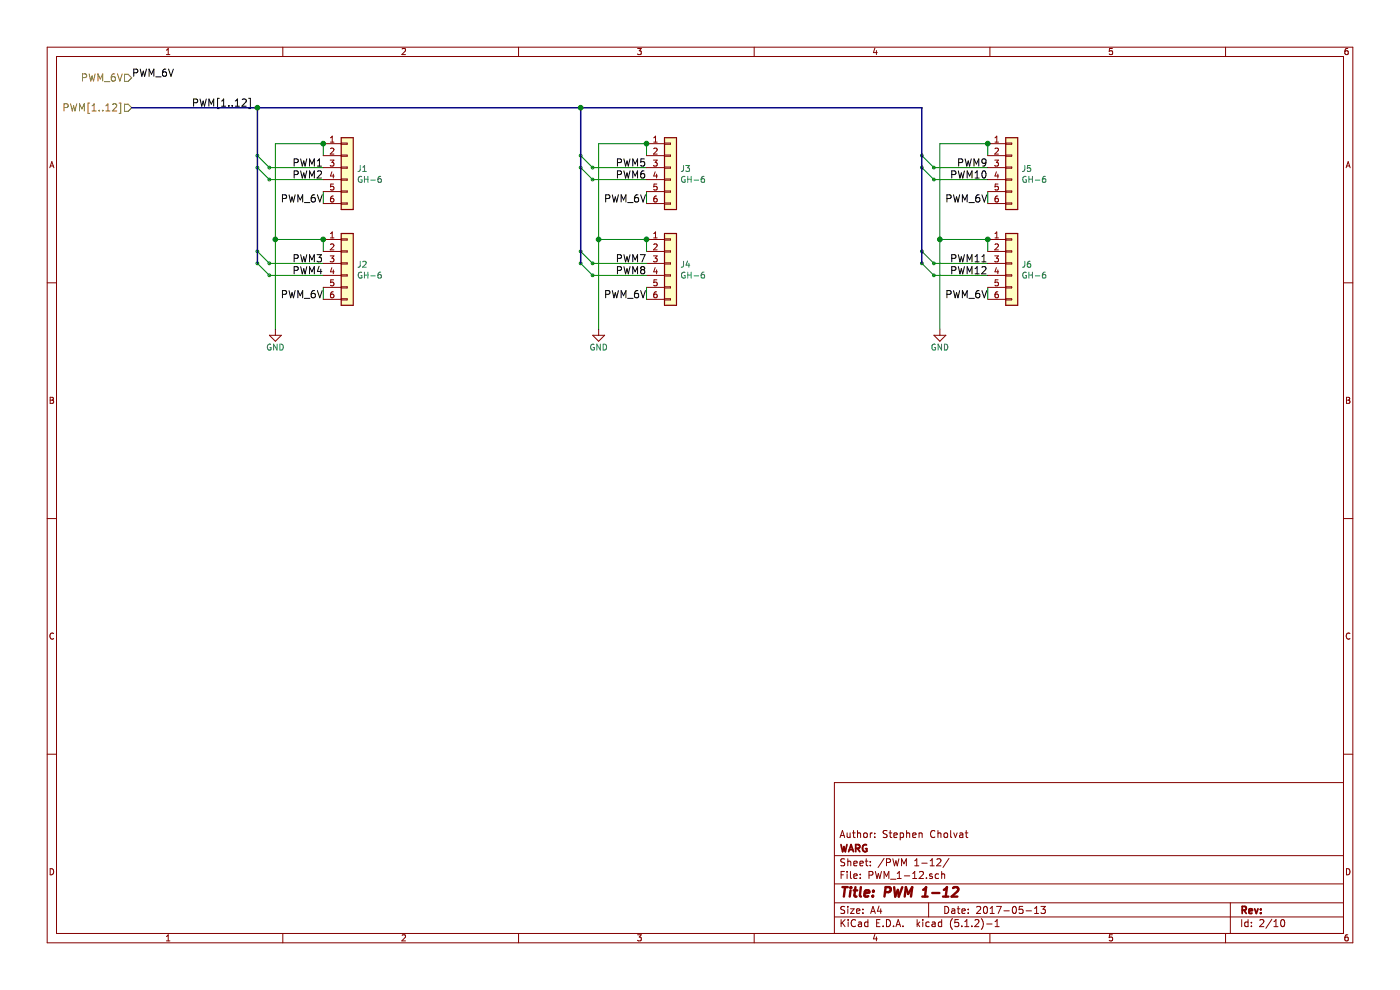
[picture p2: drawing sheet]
EESchema Schematic File Version 4
EELAYER 29 0
EELAYER END
$Descr A4 11693 8268
encoding utf-8
Sheet 2 10
Title "PWM 1-12"
Date "2017-05-13"
Rev ""
Comp "WARG"
Comment1 "Author: Stephen Cholvat"
Comment2 ""
Comment3 ""
Comment4 ""
$EndDescr
Text Label 2700 1400 2    60   ~ 0
PWM1
Text Label 2700 1500 2    60   ~ 0
PWM2
Text Label 2700 2200 2    60   ~ 0
PWM3
Text Label 2700 2300 2    60   ~ 0
PWM4
Text HLabel 1100 900  0    60   Input ~ 0
PWM[1..12]
Text HLabel 1100 650  0    60   Input ~ 0
PWM_6V
Text Label 1600 900  0    60   ~ 0
PWM[1..12]
Text Label 2700 2500 2    60   ~ 0
PWM_6V
Text Label 1100 650  0    60   ~ 0
PWM_6V
Text Label 2700 1700 2    60   ~ 0
PWM_6V
$Comp
L power:GND #PWR02
U 1 1
P 2300 2750
F 0 "#PWR02" H 2300 2500 50  0001 C CNN
F 1 "GND" H 2300 2600 50  0000 C CNN
F 2 "" H 2300 2750 50  0001 C CNN
F 3 "" H 2300 2750 50  0001 C CNN
	1    2300 2750
	1    0    0    -1  
$EndComp
Entry Wire Line
	2150 1400 2250 1500
Entry Wire Line
	2150 1300 2250 1400
Wire Wire Line
	2700 1500 2250 1500
Wire Wire Line
	2700 1400 2250 1400
Wire Wire Line
	2700 2000 2700 2100
Entry Wire Line
	2150 2100 2250 2200
Entry Wire Line
	2150 2200 2250 2300
Wire Wire Line
	2700 2200 2250 2200
Wire Wire Line
	2250 2300 2700 2300
Wire Bus Line
	1100 900  2150 900 
Wire Bus Line
	2150 900  4850 900 
Connection ~ 2150 900 
Text Label 5400 1400 2    60   ~ 0
PWM5
Text Label 5400 1500 2    60   ~ 0
PWM6
Text Label 5400 2200 2    60   ~ 0
PWM7
Text Label 5400 2300 2    60   ~ 0
PWM8
Text Label 5400 1700 2    60   ~ 0
PWM_6V
Text Label 5400 2500 2    60   ~ 0
PWM_6V
$Comp
L power:GND #PWR03
U 1 1
P 5000 2750
F 0 "#PWR03" H 5000 2500 50  0001 C CNN
F 1 "GND" H 5000 2600 50  0000 C CNN
F 2 "" H 5000 2750 50  0001 C CNN
F 3 "" H 5000 2750 50  0001 C CNN
	1    5000 2750
	1    0    0    -1  
$EndComp
Wire Wire Line
	5400 1200 5400 1300
Wire Wire Line
	5400 1700 5400 1600
Entry Wire Line
	4850 1400 4950 1500
Entry Wire Line
	4850 1300 4950 1400
Wire Wire Line
	5400 1500 4950 1500
Wire Wire Line
	5400 1400 4950 1400
$Comp
L Connector_Generic:Conn_01x06 J4
U 1 1
P 5600 2200
F 0 "J4" H 5680 2192 50  0000 L CNN
F 1 "GH-6" H 5680 2101 50  0000 L CNN
F 2 "Connectors_JST:JST_GH_BM06B-GHS-TBT_06x1.25mm_Straight" H 5600 2200 50  0001 C CNN
F 3 "http://www.jst-mfg.com/product/pdf/eng/eGH.pdf" H 5600 2200 50  0001 C CNN
F 4 "CONN-017" H 0   0   50  0001 C CNN "part_num"
	1    5600 2200
	1    0    0    -1  
$EndComp
Wire Wire Line
	5400 2000 5400 2100
Wire Wire Line
	5400 2500 5400 2400
Entry Wire Line
	4850 2100 4950 2200
Entry Wire Line
	4850 2200 4950 2300
Wire Wire Line
	5400 2200 4950 2200
Wire Wire Line
	4950 2300 5400 2300
Text Label 8250 1400 2    60   ~ 0
PWM9
Text Label 8250 1500 2    60   ~ 0
PWM10
Text Label 8250 2200 2    60   ~ 0
PWM11
Text Label 8250 2300 2    60   ~ 0
PWM12
Text Label 8250 2500 2    60   ~ 0
PWM_6V
Text Label 8250 1700 2    60   ~ 0
PWM_6V
$Comp
L power:GND #PWR04
U 1 1
P 7850 2750
F 0 "#PWR04" H 7850 2500 50  0001 C CNN
F 1 "GND" H 7850 2600 50  0000 C CNN
F 2 "" H 7850 2750 50  0001 C CNN
F 3 "" H 7850 2750 50  0001 C CNN
	1    7850 2750
	1    0    0    -1  
$EndComp
Wire Wire Line
	8250 1200 8250 1300
Wire Wire Line
	8250 1700 8250 1600
Entry Wire Line
	7700 1400 7800 1500
Entry Wire Line
	7700 1300 7800 1400
Wire Wire Line
	8250 1500 7800 1500
Wire Wire Line
	8250 1400 7800 1400
Wire Wire Line
	8250 2000 8250 2100
Wire Wire Line
	8250 2500 8250 2400
Entry Wire Line
	7700 2100 7800 2200
Entry Wire Line
	7700 2200 7800 2300
Wire Wire Line
	8250 2200 7800 2200
Wire Wire Line
	7800 2300 8250 2300
Connection ~ 4850 900 
Wire Bus Line
	4850 900  7700 900 
Wire Wire Line
	2700 2500 2700 2400
Wire Wire Line
	2700 2000 2300 2000
Connection ~ 2300 2000
Wire Wire Line
	2300 2000 2300 2750
Wire Wire Line
	2300 1200 2700 1200
Wire Wire Line
	2300 1200 2300 2000
Wire Wire Line
	2700 1300 2700 1200
Wire Wire Line
	2700 1700 2700 1600
Wire Wire Line
	5000 1200 5400 1200
Wire Wire Line
	5000 1200 5000 2000
Wire Wire Line
	5400 2000 5000 2000
Connection ~ 5400 2000
Connection ~ 5000 2000
Wire Wire Line
	5000 2000 5000 2750
Wire Wire Line
	7850 1200 8250 1200
Wire Wire Line
	7850 1200 7850 2000
Wire Wire Line
	8250 2000 7850 2000
Connection ~ 7850 2000
Wire Wire Line
	7850 2000 7850 2750
Wire Bus Line
	2150 900  2150 2200
Wire Bus Line
	4850 900  4850 2200
Wire Bus Line
	7700 900  7700 2200
$Comp
L Connector_Generic:Conn_01x06 J3
U 1 1
P 5600 1400
F 0 "J3" H 5680 1392 50  0000 L CNN
F 1 "GH-6" H 5680 1301 50  0000 L CNN
F 2 "Connectors_JST:JST_GH_BM06B-GHS-TBT_06x1.25mm_Straight" H 5600 1400 50  0001 C CNN
F 3 "http://www.jst-mfg.com/product/pdf/eng/eGH.pdf" H 5600 1400 50  0001 C CNN
F 4 "CONN-017" H 0   -800 50  0001 C CNN "part_num"
	1    5600 1400
	1    0    0    -1  
$EndComp
Connection ~ 5400 1200
$Comp
L Connector_Generic:Conn_01x06 J5
U 1 1
P 8450 1400
F 0 "J5" H 8530 1392 50  0000 L CNN
F 1 "GH-6" H 8530 1301 50  0000 L CNN
F 2 "Connectors_JST:JST_GH_BM06B-GHS-TBT_06x1.25mm_Straight" H 8450 1400 50  0001 C CNN
F 3 "http://www.jst-mfg.com/product/pdf/eng/eGH.pdf" H 8450 1400 50  0001 C CNN
F 4 "CONN-017" H 2850 -800 50  0001 C CNN "part_num"
	1    8450 1400
	1    0    0    -1  
$EndComp
Connection ~ 8250 1200
$Comp
L Connector_Generic:Conn_01x06 J6
U 1 1
P 8450 2200
F 0 "J6" H 8530 2192 50  0000 L CNN
F 1 "GH-6" H 8530 2101 50  0000 L CNN
F 2 "Connectors_JST:JST_GH_BM06B-GHS-TBT_06x1.25mm_Straight" H 8450 2200 50  0001 C CNN
F 3 "http://www.jst-mfg.com/product/pdf/eng/eGH.pdf" H 8450 2200 50  0001 C CNN
F 4 "CONN-017" H 2850 0   50  0001 C CNN "part_num"
	1    8450 2200
	1    0    0    -1  
$EndComp
Connection ~ 8250 2000
$Comp
L Connector_Generic:Conn_01x06 J2
U 1 1
P 2900 2200
F 0 "J2" H 2980 2192 50  0000 L CNN
F 1 "GH-6" H 2980 2101 50  0000 L CNN
F 2 "Connectors_JST:JST_GH_BM06B-GHS-TBT_06x1.25mm_Straight" H 2900 2200 50  0001 C CNN
F 3 "http://www.jst-mfg.com/product/pdf/eng/eGH.pdf" H 2900 2200 50  0001 C CNN
F 4 "CONN-017" H -2700 0   50  0001 C CNN "part_num"
	1    2900 2200
	1    0    0    -1  
$EndComp
Connection ~ 2700 2000
$Comp
L Connector_Generic:Conn_01x06 J1
U 1 1
P 2900 1400
F 0 "J1" H 2980 1392 50  0000 L CNN
F 1 "GH-6" H 2980 1301 50  0000 L CNN
F 2 "Connectors_JST:JST_GH_BM06B-GHS-TBT_06x1.25mm_Straight" H 2900 1400 50  0001 C CNN
F 3 "http://www.jst-mfg.com/product/pdf/eng/eGH.pdf" H 2900 1400 50  0001 C CNN
F 4 "CONN-017" H -2700 -800 50  0001 C CNN "part_num"
	1    2900 1400
	1    0    0    -1  
$EndComp
Connection ~ 2700 1200
$EndSCHEMATC
